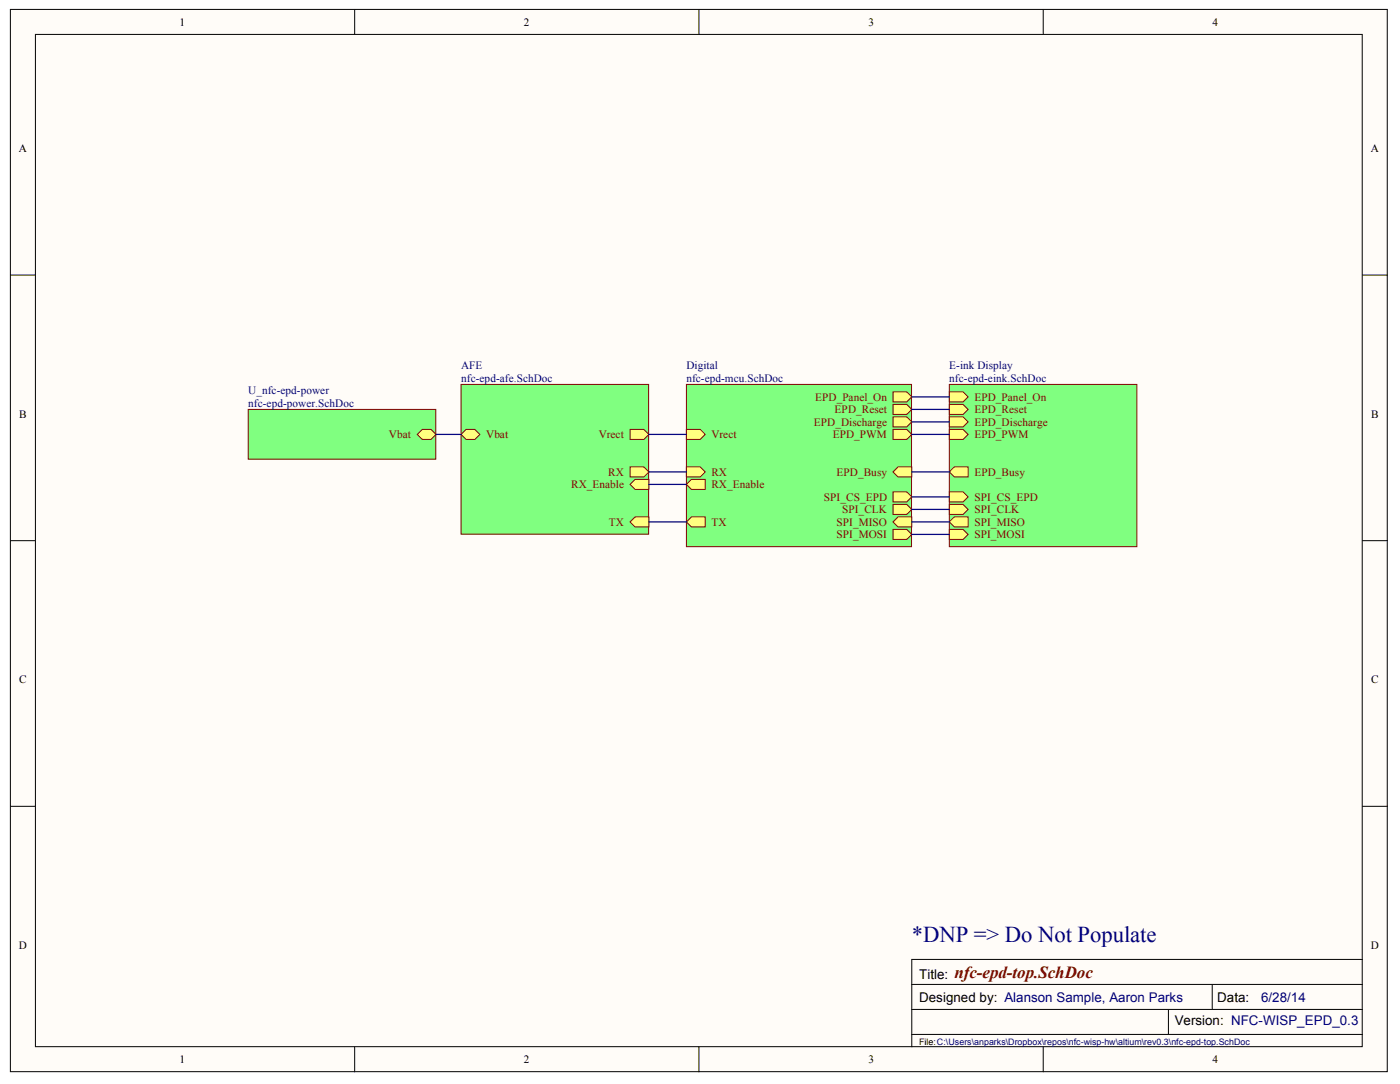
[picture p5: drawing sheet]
<svg xmlns="http://www.w3.org/2000/svg" width="279mm" height="216mm" viewBox="0 0 279 216" stroke-linecap="round" stroke-linejoin="round" font-family="sans-serif">
<g fill="#fffcf8" stroke="#000" stroke-width=".2">
<path d="M2.1 1.9h274.4v211.5h-274.4z"/>
<path d="M7.1 6.9h264.4v201.6h-264.4z"/>
</g>
<path d="M70.7 1.9v5M139.3 1.9v5M207.9 1.9v5M2.1 54.8h5M271.6 54.8h5M2.1 107.7h5M271.6 107.7h5M2.1 160.6h5M271.6 160.6h5M70.7 208.5v5M139.3 208.5v5M207.9 208.5v5" fill="none" stroke="#000" stroke-width=".2"/>
<path d="M136.8 76.6h44.9v32.3h-44.9z" fill="#80ff80" stroke="#800000" stroke-width=".2"/>
<g fill="#ffff80" stroke="#800000" stroke-width=".2">
<path d="M136.8 93h2.8l1 1-1 1h-2.8z" fill-rule="evenodd"/>
<path d="M136.8 104l1-1h2.8v1.9h-2.8z" fill-rule="evenodd"/>
<path d="M178 105.4h2.7l1 1-1 1h-2.7z" fill-rule="evenodd"/>
<path d="M178 104l1-1h2.7v1.9h-2.7z" fill-rule="evenodd"/>
<path d="M178 100.5h2.7l1 1-1 1h-2.7z" fill-rule="evenodd"/>
<path d="M178 98h2.7l1 1-1 1h-2.7z" fill-rule="evenodd"/>
<path d="M178 94l1-1h2.7v2h-2.7z" fill-rule="evenodd"/>
<path d="M178 80.5h2.7l1 1-1 1h-2.7z" fill-rule="evenodd"/>
<path d="M178 78.1h2.7l1 1-1 1h-2.7z" fill-rule="evenodd"/>
<path d="M178 83h2.7l1 1-1 1h-2.7z" fill-rule="evenodd"/>
<path d="M178 85.5h2.7l1 1-1 1h-2.7z" fill-rule="evenodd"/>
<path d="M136.8 96.5l1-1h2.8v2h-2.8z" fill-rule="evenodd"/>
<path d="M136.8 85.5h2.8l1 1-1 1h-2.8z" fill-rule="evenodd"/>
</g>
<path d="M91.9 76.6h37.4v29.8h-37.4z" fill="#80ff80" stroke="#800000" stroke-width=".2"/>
<g fill="#ffff80" stroke="#800000" stroke-width=".2">
<path d="M125.6 93h2.7l1 1-1 1h-2.7z" fill-rule="evenodd"/>
<path d="M125.6 104l1-1h2.7v1.9h-2.7z" fill-rule="evenodd"/>
<path d="M125.6 96.5l1-1h2.7v2h-2.7z" fill-rule="evenodd"/>
<path d="M125.6 85.5h2.7l1 1-1 1h-2.7z" fill-rule="evenodd"/>
<path d="M91.9 86.5l1-1h1.7l1 1-1 1h-1.7z" fill-rule="evenodd"/>
</g>
<path d="M181.7 196.1h89.9M241.6 196.1v4.9M271.6 191.1h-89.9v17.4M181.7 206h89.9M181.7 201h89.9M232.9 201v5" fill="none" stroke="#000" stroke-width=".2"/>
<path d="M189.2 76.6h37.4v32.3h-37.4z" fill="#80ff80" stroke="#800000" stroke-width=".2"/>
<g fill="#ffff80" stroke="#800000" stroke-width=".2">
<path d="M189.2 98h2.8l1 1-1 1h-2.8z" fill-rule="evenodd"/>
<path d="M189.2 94l1-1h2.8v2h-2.8z" fill-rule="evenodd"/>
<path d="M189.2 100.5h2.8l1 1-1 1h-2.8z" fill-rule="evenodd"/>
<path d="M189.2 105.4h2.8l1 1-1 1h-2.8z" fill-rule="evenodd"/>
<path d="M189.2 104l1-1h2.8v1.9h-2.8z" fill-rule="evenodd"/>
<path d="M189.2 80.5h2.8l1 1-1 1h-2.8z" fill-rule="evenodd"/>
<path d="M189.2 78.1h2.8l1 1-1 1h-2.8z" fill-rule="evenodd"/>
<path d="M189.2 83h2.8l1 1-1 1h-2.8z" fill-rule="evenodd"/>
<path d="M189.2 85.5h2.8l1 1-1 1h-2.8z" fill-rule="evenodd"/>
</g>
<path d="M129.3 94h7.5M129.3 96.5h7.5M129.3 104h7.5" fill="none" stroke="#000080" stroke-width=".25"/>
<path d="M49.5 81.5h37.4v10h-37.4z" fill="#80ff80" stroke="#800000" stroke-width=".2"/>
<path d="M83.2 86.5l1-1h1.7l1 1-1 1h-1.7z" fill-rule="evenodd" fill="#ffff80" stroke="#800000" stroke-width=".2"/>
<path d="M181.7 79.1h7.5M86.9 86.5h5M129.3 86.5h7.5M181.7 86.5h7.5M181.7 99h7.5M181.7 94h7.5M181.7 81.5h7.5M181.7 84h7.5M181.7 106.4h7.5M181.7 104h7.5M181.7 101.5h7.5" fill="none" stroke="#000080" stroke-width=".25"/>
<text font-size="4.5" fill="#000080" x="181.7" y="187.6">*DNP =&gt; Do Not Populate</text>
<text font-size="3.4" fill="#800000" x="190.2" y="194.8">nfc-epd-top.SchDoc</text>
<g font-size="2.7">
<text x="183.2" y="195">Title:</text>
<text x="183.2" y="199.5">Designed by: Alanson Sample, Aaron Parks</text>
<text x="242.6" y="199.5">Data:</text>
<text x="234.1" y="204.2">Version: NFC-WISP_EPD_0.3</text>
</g>
<text font-size="2.7" fill="#000080" x="251.4" y="199.5">6/28/14</text>
<g font-size="2.2">
<text x="35.8" y="5.1">1</text>
<text x="104.4" y="5.1">2</text>
<text x="173.1" y="5.1">3</text>
<text x="241.7" y="5.1">4</text>
<text x="3.8" y="30.3">A</text>
<text x="273.2" y="30.3">A</text>
<text x="3.8" y="83.2">B</text>
<text x="273.3" y="83.2">B</text>
<text x="3.8" y="136.1">C</text>
<text x="273.3" y="136.1">C</text>
<text x="3.8" y="189.1">D</text>
<text x="273.2" y="189.1">D</text>
<text x="35.8" y="211.8">1</text>
<text x="104.4" y="211.8">2</text>
<text x="173.1" y="211.8">3</text>
<text x="241.7" y="211.8">4</text>
</g>
<g font-size="2.2" fill="#000080">
<text x="91.9" y="73.6">AFE</text>
<text x="91.9" y="76.1">nfc-epd-afe.SchDoc</text>
<text x="136.8" y="73.6">Digital</text>
<text x="136.8" y="76.1">nfc-epd-mcu.SchDoc</text>
<text x="189.2" y="73.6">E-ink Display</text>
<text x="189.2" y="76.1">nfc-epd-eink.SchDoc</text>
<text x="49.5" y="78.6">U_nfc-epd-power</text>
<text x="49.5" y="81.1">nfc-epd-power.SchDoc</text>
</g>
<g font-size="2.2" fill="#800000">
<text x="162.5" y="79.8">EPD_Panel_On</text>
<text x="166.4" y="82.3">EPD_Reset</text>
<text x="194.2" y="82.3">EPD_Reset</text>
<text x="194.2" y="79.8">EPD_Panel_On</text>
<text x="77.5" y="87.3">Vbat</text>
<text x="96.9" y="87.3">Vbat</text>
<text x="119.3" y="87.3">Vrect</text>
<text x="141.8" y="87.3">Vrect</text>
<text x="162.2" y="84.8">EPD_Discharge</text>
<text x="166" y="87.3">EPD_PWM</text>
<text x="194.2" y="84.8">EPD_Discharge</text>
<text x="194.2" y="87.3">EPD_PWM</text>
<text x="121.2" y="94.8">RX</text>
<text x="141.8" y="94.8">RX</text>
<text x="166.7" y="94.8">EPD_Busy</text>
<text x="194.2" y="94.8">EPD_Busy</text>
<text x="113.8" y="97.3">RX_Enable</text>
<text x="141.8" y="97.3">RX_Enable</text>
<text x="164.2" y="99.7">SPI_CS_EPD</text>
<text x="194.2" y="99.7">SPI_CS_EPD</text>
<text x="121.4" y="104.7">TX</text>
<text x="141.8" y="104.7">TX</text>
<text x="166.7" y="107.2">SPI_MOSI</text>
<text x="166.7" y="104.7">SPI_MISO</text>
<text x="167.8" y="102.2">SPI_CLK</text>
<text x="194.2" y="102.2">SPI_CLK</text>
<text x="194.2" y="107.2">SPI_MOSI</text>
<text x="194.2" y="104.7">SPI_MISO</text>
</g>
<text font-size="1.8" x="183.2" y="208.1">File:C:\Users\anparks\Dropbox\repos\nfc-wisp-hw\altium\rev0.3\nfc-epd-top.SchDoc</text>
</svg>
